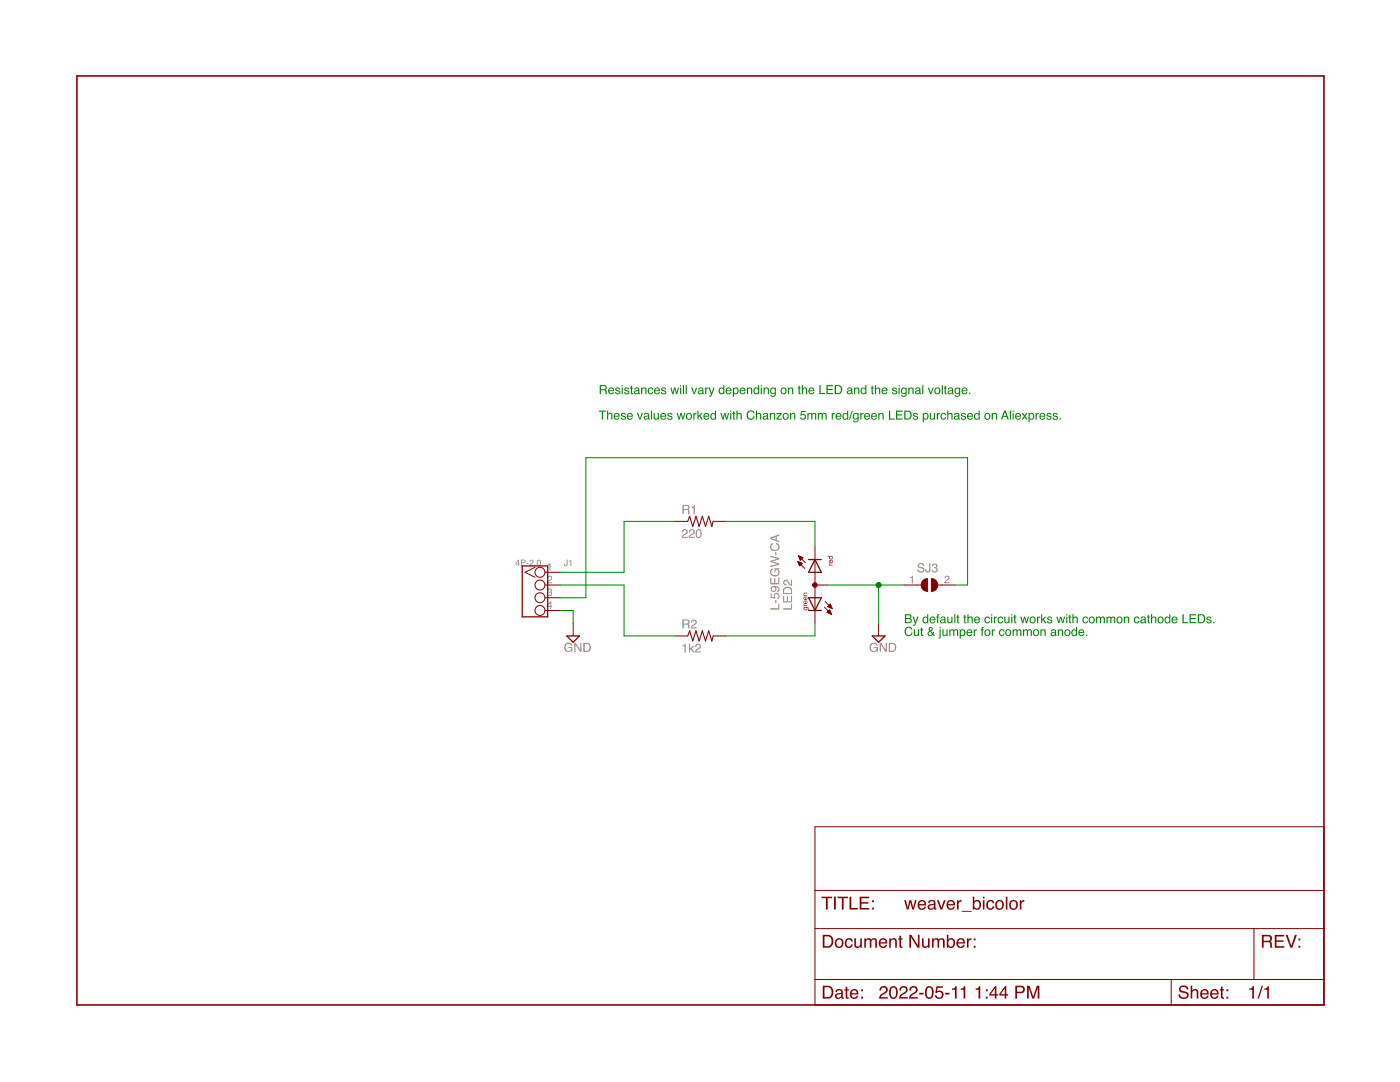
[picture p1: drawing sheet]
<?xml version="1.0" encoding="utf-8"?>
<!DOCTYPE eagle SYSTEM "eagle.dtd">
<eagle version="7.4.0">
<drawing>
<settings>
<setting alwaysvectorfont="no"/>
<setting verticaltext="up"/>
</settings>
<grid distance="0.1" unitdist="inch" unit="inch" style="lines" multiple="1" display="no" altdistance="0.01" altunitdist="inch" altunit="inch"/>
<schematic xreflabel="%F%N/%S.%C%R" xrefpart="/%S.%C%R">
<libraries>
<library name="frames">
<symbols>
<symbol name="LETTER_L">
<frame x1="0" y1="0" x2="248.92" y2="185.42" columns="12" rows="17" layer="94" border-left="no" border-top="no" border-right="no" border-bottom="no"/>
</symbol>
<symbol name="DOCFIELD">
<wire x1="0" y1="0" x2="71.12" y2="0" width="0.1016" layer="94"/>
<wire x1="101.6" y1="15.24" x2="87.63" y2="15.24" width="0.1016" layer="94"/>
<wire x1="0" y1="0" x2="0" y2="5.08" width="0.1016" layer="94"/>
<wire x1="0" y1="5.08" x2="71.12" y2="5.08" width="0.1016" layer="94"/>
<wire x1="0" y1="5.08" x2="0" y2="15.24" width="0.1016" layer="94"/>
<wire x1="101.6" y1="15.24" x2="101.6" y2="5.08" width="0.1016" layer="94"/>
<wire x1="71.12" y1="5.08" x2="71.12" y2="0" width="0.1016" layer="94"/>
<wire x1="71.12" y1="5.08" x2="87.63" y2="5.08" width="0.1016" layer="94"/>
<wire x1="71.12" y1="0" x2="101.6" y2="0" width="0.1016" layer="94"/>
<wire x1="87.63" y1="15.24" x2="87.63" y2="5.08" width="0.1016" layer="94"/>
<wire x1="87.63" y1="15.24" x2="0" y2="15.24" width="0.1016" layer="94"/>
<wire x1="87.63" y1="5.08" x2="101.6" y2="5.08" width="0.1016" layer="94"/>
<wire x1="101.6" y1="5.08" x2="101.6" y2="0" width="0.1016" layer="94"/>
<wire x1="0" y1="15.24" x2="0" y2="22.86" width="0.1016" layer="94"/>
<wire x1="101.6" y1="35.56" x2="0" y2="35.56" width="0.1016" layer="94"/>
<wire x1="101.6" y1="35.56" x2="101.6" y2="22.86" width="0.1016" layer="94"/>
<wire x1="0" y1="22.86" x2="101.6" y2="22.86" width="0.1016" layer="94"/>
<wire x1="0" y1="22.86" x2="0" y2="35.56" width="0.1016" layer="94"/>
<wire x1="101.6" y1="22.86" x2="101.6" y2="15.24" width="0.1016" layer="94"/>
<text x="1.27" y="1.27" size="2.54" layer="94">Date:</text>
<text x="12.7" y="1.27" size="2.54" layer="94">&gt;LAST_DATE_TIME</text>
<text x="72.39" y="1.27" size="2.54" layer="94">Sheet:</text>
<text x="86.36" y="1.27" size="2.54" layer="94">&gt;SHEET</text>
<text x="88.9" y="11.43" size="2.54" layer="94">REV:</text>
<text x="1.27" y="19.05" size="2.54" layer="94">TITLE:</text>
<text x="1.27" y="11.43" size="2.54" layer="94">Document Number:</text>
<text x="17.78" y="19.05" size="2.54" layer="94">&gt;DRAWING_NAME</text>
</symbol>
</symbols>
<devicesets>
<deviceset name="LETTER_L" prefix="FRAME" uservalue="yes">
<gates>
<gate name="G$1" symbol="LETTER_L" x="0" y="0"/>
<gate name="G$2" symbol="DOCFIELD" x="147.32" y="0" addlevel="must"/>
</gates>
<devices>
<device name="">
<technologies>
<technology name=""/>
</technologies>
</device>
</devices>
</deviceset>
</devicesets>
</library>
<library name="resistor">
<symbols>
<symbol name="R-US">
<wire x1="-2.54" y1="0" x2="-2.159" y2="1.016" width="0.2032" layer="94"/>
<wire x1="-2.159" y1="1.016" x2="-1.524" y2="-1.016" width="0.2032" layer="94"/>
<wire x1="-1.524" y1="-1.016" x2="-0.889" y2="1.016" width="0.2032" layer="94"/>
<wire x1="-0.889" y1="1.016" x2="-0.254" y2="-1.016" width="0.2032" layer="94"/>
<wire x1="-0.254" y1="-1.016" x2="0.381" y2="1.016" width="0.2032" layer="94"/>
<wire x1="0.381" y1="1.016" x2="1.016" y2="-1.016" width="0.2032" layer="94"/>
<wire x1="1.016" y1="-1.016" x2="1.651" y2="1.016" width="0.2032" layer="94"/>
<wire x1="1.651" y1="1.016" x2="2.286" y2="-1.016" width="0.2032" layer="94"/>
<wire x1="2.286" y1="-1.016" x2="2.54" y2="0" width="0.2032" layer="94"/>
<text x="-3.81" y="1.4986" size="1.778" layer="95">&gt;NAME</text>
<text x="-3.81" y="-3.302" size="1.778" layer="96">&gt;VALUE</text>
<pin name="2" x="5.08" y="0" visible="off" length="short" direction="pas" swaplevel="1" rot="R180"/>
<pin name="1" x="-5.08" y="0" visible="off" length="short" direction="pas" swaplevel="1"/>
</symbol>
</symbols>
<devicesets>
<deviceset name="R-US_" prefix="R" uservalue="yes">
<gates>
<gate name="G$1" symbol="R-US" x="0" y="0"/>
</gates>
<devices>
<device name="R0402" package="R0402">
<connects>
<connect gate="G$1" pin="1" pad="1"/>
<connect gate="G$1" pin="2" pad="2"/>
</connects>
<technologies>
<technology name=""/>
</technologies>
</device>
<device name="R0603" package="R0603">
<connects>
<connect gate="G$1" pin="1" pad="1"/>
<connect gate="G$1" pin="2" pad="2"/>
</connects>
<technologies>
<technology name=""/>
</technologies>
</device>
<device name="R0805" package="R0805">
<connects>
<connect gate="G$1" pin="1" pad="1"/>
<connect gate="G$1" pin="2" pad="2"/>
</connects>
<technologies>
<technology name=""/>
</technologies>
</device>
<device name="R0805W" package="R0805W">
<connects>
<connect gate="G$1" pin="1" pad="1"/>
<connect gate="G$1" pin="2" pad="2"/>
</connects>
<technologies>
<technology name=""/>
</technologies>
</device>
<device name="R1206" package="R1206">
<connects>
<connect gate="G$1" pin="1" pad="1"/>
<connect gate="G$1" pin="2" pad="2"/>
</connects>
<technologies>
<technology name=""/>
</technologies>
</device>
<device name="R1206W" package="R1206W">
<connects>
<connect gate="G$1" pin="1" pad="1"/>
<connect gate="G$1" pin="2" pad="2"/>
</connects>
<technologies>
<technology name=""/>
</technologies>
</device>
<device name="R1210" package="R1210">
<connects>
<connect gate="G$1" pin="1" pad="1"/>
<connect gate="G$1" pin="2" pad="2"/>
</connects>
<technologies>
<technology name=""/>
</technologies>
</device>
<device name="R1210W" package="R1210W">
<connects>
<connect gate="G$1" pin="1" pad="1"/>
<connect gate="G$1" pin="2" pad="2"/>
</connects>
<technologies>
<technology name=""/>
</technologies>
</device>
<device name="R2010" package="R2010">
<connects>
<connect gate="G$1" pin="1" pad="1"/>
<connect gate="G$1" pin="2" pad="2"/>
</connects>
<technologies>
<technology name=""/>
</technologies>
</device>
<device name="R2010W" package="R2010W">
<connects>
<connect gate="G$1" pin="1" pad="1"/>
<connect gate="G$1" pin="2" pad="2"/>
</connects>
<technologies>
<technology name=""/>
</technologies>
</device>
<device name="R2012" package="R2012">
<connects>
<connect gate="G$1" pin="1" pad="1"/>
<connect gate="G$1" pin="2" pad="2"/>
</connects>
<technologies>
<technology name=""/>
</technologies>
</device>
<device name="R2012W" package="R2012W">
<connects>
<connect gate="G$1" pin="1" pad="1"/>
<connect gate="G$1" pin="2" pad="2"/>
</connects>
<technologies>
<technology name=""/>
</technologies>
</device>
<device name="R2512" package="R2512">
<connects>
<connect gate="G$1" pin="1" pad="1"/>
<connect gate="G$1" pin="2" pad="2"/>
</connects>
<technologies>
<technology name=""/>
</technologies>
</device>
<device name="R2512W" package="R2512W">
<connects>
<connect gate="G$1" pin="1" pad="1"/>
<connect gate="G$1" pin="2" pad="2"/>
</connects>
<technologies>
<technology name=""/>
</technologies>
</device>
<device name="R3216" package="R3216">
<connects>
<connect gate="G$1" pin="1" pad="1"/>
<connect gate="G$1" pin="2" pad="2"/>
</connects>
<technologies>
<technology name=""/>
</technologies>
</device>
<device name="R3216W" package="R3216W">
<connects>
<connect gate="G$1" pin="1" pad="1"/>
<connect gate="G$1" pin="2" pad="2"/>
</connects>
<technologies>
<technology name=""/>
</technologies>
</device>
<device name="R3225" package="R3225">
<connects>
<connect gate="G$1" pin="1" pad="1"/>
<connect gate="G$1" pin="2" pad="2"/>
</connects>
<technologies>
<technology name=""/>
</technologies>
</device>
<device name="R3225W" package="R3225W">
<connects>
<connect gate="G$1" pin="1" pad="1"/>
<connect gate="G$1" pin="2" pad="2"/>
</connects>
<technologies>
<technology name=""/>
</technologies>
</device>
<device name="R5025" package="R5025">
<connects>
<connect gate="G$1" pin="1" pad="1"/>
<connect gate="G$1" pin="2" pad="2"/>
</connects>
<technologies>
<technology name=""/>
</technologies>
</device>
<device name="R5025W" package="R5025W">
<connects>
<connect gate="G$1" pin="1" pad="1"/>
<connect gate="G$1" pin="2" pad="2"/>
</connects>
<technologies>
<technology name=""/>
</technologies>
</device>
<device name="R6332" package="R6332">
<connects>
<connect gate="G$1" pin="1" pad="1"/>
<connect gate="G$1" pin="2" pad="2"/>
</connects>
<technologies>
<technology name=""/>
</technologies>
</device>
<device name="R6332W" package="R6332W">
<connects>
<connect gate="G$1" pin="1" pad="1"/>
<connect gate="G$1" pin="2" pad="2"/>
</connects>
<technologies>
<technology name=""/>
</technologies>
</device>
<device name="M0805" package="M0805">
<connects>
<connect gate="G$1" pin="1" pad="1"/>
<connect gate="G$1" pin="2" pad="2"/>
</connects>
<technologies>
<technology name=""/>
</technologies>
</device>
<device name="M1206" package="M1206">
<connects>
<connect gate="G$1" pin="1" pad="1"/>
<connect gate="G$1" pin="2" pad="2"/>
</connects>
<technologies>
<technology name=""/>
</technologies>
</device>
<device name="M1406" package="M1406">
<connects>
<connect gate="G$1" pin="1" pad="1"/>
<connect gate="G$1" pin="2" pad="2"/>
</connects>
<technologies>
<technology name=""/>
</technologies>
</device>
<device name="M2012" package="M2012">
<connects>
<connect gate="G$1" pin="1" pad="1"/>
<connect gate="G$1" pin="2" pad="2"/>
</connects>
<technologies>
<technology name=""/>
</technologies>
</device>
<device name="M2309" package="M2309">
<connects>
<connect gate="G$1" pin="1" pad="1"/>
<connect gate="G$1" pin="2" pad="2"/>
</connects>
<technologies>
<technology name=""/>
</technologies>
</device>
<device name="M3216" package="M3216">
<connects>
<connect gate="G$1" pin="1" pad="1"/>
<connect gate="G$1" pin="2" pad="2"/>
</connects>
<technologies>
<technology name=""/>
</technologies>
</device>
<device name="M3516" package="M3516">
<connects>
<connect gate="G$1" pin="1" pad="1"/>
<connect gate="G$1" pin="2" pad="2"/>
</connects>
<technologies>
<technology name=""/>
</technologies>
</device>
<device name="M5923" package="M5923">
<connects>
<connect gate="G$1" pin="1" pad="1"/>
<connect gate="G$1" pin="2" pad="2"/>
</connects>
<technologies>
<technology name=""/>
</technologies>
</device>
<device name="0204/5" package="0204/5">
<connects>
<connect gate="G$1" pin="1" pad="1"/>
<connect gate="G$1" pin="2" pad="2"/>
</connects>
<technologies>
<technology name=""/>
</technologies>
</device>
<device name="0204/7" package="0204/7">
<connects>
<connect gate="G$1" pin="1" pad="1"/>
<connect gate="G$1" pin="2" pad="2"/>
</connects>
<technologies>
<technology name=""/>
</technologies>
</device>
<device name="0207/10" package="0207/10">
<connects>
<connect gate="G$1" pin="1" pad="1"/>
<connect gate="G$1" pin="2" pad="2"/>
</connects>
<technologies>
<technology name=""/>
</technologies>
</device>
<device name="0207/12" package="0207/12">
<connects>
<connect gate="G$1" pin="1" pad="1"/>
<connect gate="G$1" pin="2" pad="2"/>
</connects>
<technologies>
<technology name=""/>
</technologies>
</device>
<device name="0207/15" package="0207/15">
<connects>
<connect gate="G$1" pin="1" pad="1"/>
<connect gate="G$1" pin="2" pad="2"/>
</connects>
<technologies>
<technology name=""/>
</technologies>
</device>
<device name="0207/2V" package="0207/2V">
<connects>
<connect gate="G$1" pin="1" pad="1"/>
<connect gate="G$1" pin="2" pad="2"/>
</connects>
<technologies>
<technology name=""/>
</technologies>
</device>
<device name="0207/5V" package="0207/5V">
<connects>
<connect gate="G$1" pin="1" pad="1"/>
<connect gate="G$1" pin="2" pad="2"/>
</connects>
<technologies>
<technology name=""/>
</technologies>
</device>
<device name="0207/7" package="0207/7">
<connects>
<connect gate="G$1" pin="1" pad="1"/>
<connect gate="G$1" pin="2" pad="2"/>
</connects>
<technologies>
<technology name=""/>
</technologies>
</device>
<device name="0309/10" package="0309/10">
<connects>
<connect gate="G$1" pin="1" pad="1"/>
<connect gate="G$1" pin="2" pad="2"/>
</connects>
<technologies>
<technology name=""/>
</technologies>
</device>
<device name="0309/12" package="0309/12">
<connects>
<connect gate="G$1" pin="1" pad="1"/>
<connect gate="G$1" pin="2" pad="2"/>
</connects>
<technologies>
<technology name=""/>
</technologies>
</device>
<device name="0411/12" package="0411/12">
<connects>
<connect gate="G$1" pin="1" pad="1"/>
<connect gate="G$1" pin="2" pad="2"/>
</connects>
<technologies>
<technology name=""/>
</technologies>
</device>
<device name="0411/15" package="0411/15">
<connects>
<connect gate="G$1" pin="1" pad="1"/>
<connect gate="G$1" pin="2" pad="2"/>
</connects>
<technologies>
<technology name=""/>
</technologies>
</device>
<device name="0411/3V" package="0411V">
<connects>
<connect gate="G$1" pin="1" pad="1"/>
<connect gate="G$1" pin="2" pad="2"/>
</connects>
<technologies>
<technology name=""/>
</technologies>
</device>
<device name="0414/15" package="0414/15">
<connects>
<connect gate="G$1" pin="1" pad="1"/>
<connect gate="G$1" pin="2" pad="2"/>
</connects>
<technologies>
<technology name=""/>
</technologies>
</device>
<device name="0414/5V" package="0414V">
<connects>
<connect gate="G$1" pin="1" pad="1"/>
<connect gate="G$1" pin="2" pad="2"/>
</connects>
<technologies>
<technology name=""/>
</technologies>
</device>
<device name="0617/17" package="0617/17">
<connects>
<connect gate="G$1" pin="1" pad="1"/>
<connect gate="G$1" pin="2" pad="2"/>
</connects>
<technologies>
<technology name=""/>
</technologies>
</device>
<device name="0617/22" package="0617/22">
<connects>
<connect gate="G$1" pin="1" pad="1"/>
<connect gate="G$1" pin="2" pad="2"/>
</connects>
<technologies>
<technology name=""/>
</technologies>
</device>
<device name="0617/5V" package="0617V">
<connects>
<connect gate="G$1" pin="1" pad="1"/>
<connect gate="G$1" pin="2" pad="2"/>
</connects>
<technologies>
<technology name=""/>
</technologies>
</device>
<device name="0922/22" package="0922/22">
<connects>
<connect gate="G$1" pin="1" pad="1"/>
<connect gate="G$1" pin="2" pad="2"/>
</connects>
<technologies>
<technology name=""/>
</technologies>
</device>
<device name="0613/5V" package="P0613V">
<connects>
<connect gate="G$1" pin="1" pad="1"/>
<connect gate="G$1" pin="2" pad="2"/>
</connects>
<technologies>
<technology name=""/>
</technologies>
</device>
<device name="0613/15" package="P0613/15">
<connects>
<connect gate="G$1" pin="1" pad="1"/>
<connect gate="G$1" pin="2" pad="2"/>
</connects>
<technologies>
<technology name=""/>
</technologies>
</device>
<device name="0817/22" package="P0817/22">
<connects>
<connect gate="G$1" pin="1" pad="1"/>
<connect gate="G$1" pin="2" pad="2"/>
</connects>
<technologies>
<technology name=""/>
</technologies>
</device>
<device name="0817/7V" package="P0817V">
<connects>
<connect gate="G$1" pin="1" pad="1"/>
<connect gate="G$1" pin="2" pad="2"/>
</connects>
<technologies>
<technology name=""/>
</technologies>
</device>
<device name="V234/12" package="V234/12">
<connects>
<connect gate="G$1" pin="1" pad="1"/>
<connect gate="G$1" pin="2" pad="2"/>
</connects>
<technologies>
<technology name=""/>
</technologies>
</device>
<device name="V235/17" package="V235/17">
<connects>
<connect gate="G$1" pin="1" pad="1"/>
<connect gate="G$1" pin="2" pad="2"/>
</connects>
<technologies>
<technology name=""/>
</technologies>
</device>
<device name="V526-0" package="V526-0">
<connects>
<connect gate="G$1" pin="1" pad="1"/>
<connect gate="G$1" pin="2" pad="2"/>
</connects>
<technologies>
<technology name=""/>
</technologies>
</device>
<device name="MELF0102AX" package="MINI_MELF-0102AX">
<connects>
<connect gate="G$1" pin="1" pad="1"/>
<connect gate="G$1" pin="2" pad="2"/>
</connects>
<technologies>
<technology name=""/>
</technologies>
</device>
<device name="0922V" package="0922V">
<connects>
<connect gate="G$1" pin="1" pad="1"/>
<connect gate="G$1" pin="2" pad="2"/>
</connects>
<technologies>
<technology name=""/>
</technologies>
</device>
<device name="MELF0102R" package="MINI_MELF-0102R">
<connects>
<connect gate="G$1" pin="1" pad="1"/>
<connect gate="G$1" pin="2" pad="2"/>
</connects>
<technologies>
<technology name=""/>
</technologies>
</device>
<device name="MELF0102W" package="MINI_MELF-0102W">
<connects>
<connect gate="G$1" pin="1" pad="1"/>
<connect gate="G$1" pin="2" pad="2"/>
</connects>
<technologies>
<technology name=""/>
</technologies>
</device>
<device name="MELF0204R" package="MINI_MELF-0204R">
<connects>
<connect gate="G$1" pin="1" pad="1"/>
<connect gate="G$1" pin="2" pad="2"/>
</connects>
<technologies>
<technology name=""/>
</technologies>
</device>
<device name="MELF0204W" package="MINI_MELF-0204W">
<connects>
<connect gate="G$1" pin="1" pad="1"/>
<connect gate="G$1" pin="2" pad="2"/>
</connects>
<technologies>
<technology name=""/>
</technologies>
</device>
<device name="MELF0207R" package="MINI_MELF-0207R">
<connects>
<connect gate="G$1" pin="1" pad="1"/>
<connect gate="G$1" pin="2" pad="2"/>
</connects>
<technologies>
<technology name=""/>
</technologies>
</device>
<device name="MELF0207W" package="MINI_MELF-0207W">
<connects>
<connect gate="G$1" pin="1" pad="1"/>
<connect gate="G$1" pin="2" pad="2"/>
</connects>
<technologies>
<technology name=""/>
</technologies>
</device>
<device name="RDH/15" package="RDH/15">
<connects>
<connect gate="G$1" pin="1" pad="1"/>
<connect gate="G$1" pin="2" pad="2"/>
</connects>
<technologies>
<technology name=""/>
</technologies>
</device>
<device name="0204/2V" package="0204V">
<connects>
<connect gate="G$1" pin="1" pad="1"/>
<connect gate="G$1" pin="2" pad="2"/>
</connects>
<technologies>
<technology name=""/>
</technologies>
</device>
<device name="0309/V" package="0309V">
<connects>
<connect gate="G$1" pin="1" pad="1"/>
<connect gate="G$1" pin="2" pad="2"/>
</connects>
<technologies>
<technology name=""/>
</technologies>
</device>
<device name="R0201" package="R0201">
<connects>
<connect gate="G$1" pin="1" pad="1"/>
<connect gate="G$1" pin="2" pad="2"/>
</connects>
<technologies>
<technology name=""/>
</technologies>
</device>
<device name="VMTA55" package="VMTA55">
<connects>
<connect gate="G$1" pin="1" pad="1"/>
<connect gate="G$1" pin="2" pad="2"/>
</connects>
<technologies>
<technology name=""/>
</technologies>
</device>
<device name="VMTB60" package="VMTB60">
<connects>
<connect gate="G$1" pin="1" pad="1"/>
<connect gate="G$1" pin="2" pad="2"/>
</connects>
<technologies>
<technology name=""/>
</technologies>
</device>
<device name="VTA52" package="VTA52">
<connects>
<connect gate="G$1" pin="1" pad="1"/>
<connect gate="G$1" pin="2" pad="2"/>
</connects>
<technologies>
<technology name=""/>
</technologies>
</device>
<device name="VTA53" package="VTA53">
<connects>
<connect gate="G$1" pin="1" pad="1"/>
<connect gate="G$1" pin="2" pad="2"/>
</connects>
<technologies>
<technology name=""/>
</technologies>
</device>
<device name="VTA54" package="VTA54">
<connects>
<connect gate="G$1" pin="1" pad="1"/>
<connect gate="G$1" pin="2" pad="2"/>
</connects>
<technologies>
<technology name=""/>
</technologies>
</device>
<device name="VTA55" package="VTA55">
<connects>
<connect gate="G$1" pin="1" pad="1"/>
<connect gate="G$1" pin="2" pad="2"/>
</connects>
<technologies>
<technology name=""/>
</technologies>
</device>
<device name="VTA56" package="VTA56">
<connects>
<connect gate="G$1" pin="1" pad="1"/>
<connect gate="G$1" pin="2" pad="2"/>
</connects>
<technologies>
<technology name=""/>
</technologies>
</device>
<device name="R4527" package="R4527">
<connects>
<connect gate="G$1" pin="1" pad="1"/>
<connect gate="G$1" pin="2" pad="2"/>
</connects>
<technologies>
<technology name=""/>
</technologies>
</device>
<device name="WSC0001" package="WSC0001">
<connects>
<connect gate="G$1" pin="1" pad="1"/>
<connect gate="G$1" pin="2" pad="2"/>
</connects>
<technologies>
<technology name=""/>
</technologies>
</device>
<device name="WSC0002" package="WSC0002">
<connects>
<connect gate="G$1" pin="1" pad="1"/>
<connect gate="G$1" pin="2" pad="2"/>
</connects>
<technologies>
<technology name=""/>
</technologies>
</device>
<device name="WSC01/2" package="WSC01/2">
<connects>
<connect gate="G$1" pin="1" pad="1"/>
<connect gate="G$1" pin="2" pad="2"/>
</connects>
<technologies>
<technology name=""/>
</technologies>
</device>
<device name="WSC2515" package="WSC2515">
<connects>
<connect gate="G$1" pin="1" pad="1"/>
<connect gate="G$1" pin="2" pad="2"/>
</connects>
<technologies>
<technology name=""/>
</technologies>
</device>
<device name="WSC4527" package="WSC4527">
<connects>
<connect gate="G$1" pin="1" pad="1"/>
<connect gate="G$1" pin="2" pad="2"/>
</connects>
<technologies>
<technology name=""/>
</technologies>
</device>
<device name="WSC6927" package="WSC6927">
<connects>
<connect gate="G$1" pin="1" pad="1"/>
<connect gate="G$1" pin="2" pad="2"/>
</connects>
<technologies>
<technology name=""/>
</technologies>
</device>
<device name="R1218" package="R1218">
<connects>
<connect gate="G$1" pin="1" pad="1"/>
<connect gate="G$1" pin="2" pad="2"/>
</connects>
<technologies>
<technology name=""/>
</technologies>
</device>
<device name="1812X7R" package="1812X7R">
<connects>
<connect gate="G$1" pin="1" pad="1"/>
<connect gate="G$1" pin="2" pad="2"/>
</connects>
<technologies>
<technology name=""/>
</technologies>
</device>
<device name="01005" package="R01005">
<connects>
<connect gate="G$1" pin="1" pad="1"/>
<connect gate="G$1" pin="2" pad="2"/>
</connects>
<technologies>
<technology name=""/>
</technologies>
</device>
</devices>
</deviceset>
</devicesets>
</library>
<library name="jumper">
<symbols>
<symbol name="SJ">
<wire x1="0.381" y1="0.635" x2="0.381" y2="-0.635" width="1.27" layer="94" curve="-180" cap="flat"/>
<wire x1="-0.381" y1="-0.635" x2="-0.381" y2="0.635" width="1.27" layer="94" curve="-180" cap="flat"/>
<wire x1="2.54" y1="0" x2="1.651" y2="0" width="0.1524" layer="94"/>
<wire x1="-2.54" y1="0" x2="-1.651" y2="0" width="0.1524" layer="94"/>
<text x="-2.54" y="2.54" size="1.778" layer="95">&gt;NAME</text>
<text x="-2.54" y="-3.81" size="1.778" layer="96">&gt;VALUE</text>
<pin name="2" x="5.08" y="0" visible="pad" length="short" direction="pas" swaplevel="1" rot="R180"/>
<pin name="1" x="-5.08" y="0" visible="pad" length="short" direction="pas" swaplevel="1"/>
</symbol>
</symbols>
<devicesets>
<deviceset name="SJ" prefix="SJ" uservalue="yes">
<gates>
<gate name="1" symbol="SJ" x="0" y="0"/>
</gates>
<devices>
<device name="" package="SJ">
<connects>
<connect gate="1" pin="1" pad="1"/>
<connect gate="1" pin="2" pad="2"/>
</connects>
<technologies>
<technology name=""/>
</technologies>
</device>
<device name="W" package="SJW">
<connects>
<connect gate="1" pin="1" pad="1"/>
<connect gate="1" pin="2" pad="2"/>
</connects>
<technologies>
<technology name=""/>
</technologies>
</device>
</devices>
</deviceset>
</devicesets>
</library>
<library name="led">
<symbols>
<symbol name="DUOLED-RG-A">
<wire x1="0" y1="-5.08" x2="0" y2="-2.54" width="0.1524" layer="94"/>
<wire x1="0" y1="5.08" x2="0" y2="-2.54" width="0.1524" layer="94"/>
<wire x1="0" y1="-5.08" x2="-1.27" y2="-2.54" width="0.254" layer="94"/>
<wire x1="1.27" y1="-2.54" x2="0" y2="-5.08" width="0.254" layer="94"/>
<wire x1="0" y1="-2.54" x2="-1.27" y2="-2.54" width="0.254" layer="94"/>
<wire x1="1.27" y1="-2.54" x2="0" y2="-2.54" width="0.254" layer="94"/>
<wire x1="0" y1="-5.08" x2="-1.27" y2="-5.08" width="0.254" layer="94"/>
<wire x1="1.27" y1="-5.08" x2="0" y2="-5.08" width="0.254" layer="94"/>
<wire x1="-2.032" y1="-3.302" x2="-3.429" y2="-4.699" width="0.1524" layer="94"/>
<wire x1="-1.905" y1="-4.445" x2="-3.302" y2="-5.842" width="0.1524" layer="94"/>
<wire x1="-1.27" y1="5.08" x2="0" y2="5.08" width="0.254" layer="94"/>
<wire x1="0" y1="5.08" x2="1.27" y2="5.08" width="0.254" layer="94"/>
<wire x1="-1.27" y1="2.54" x2="0" y2="5.08" width="0.254" layer="94"/>
<wire x1="-1.27" y1="2.54" x2="1.27" y2="2.54" width="0.254" layer="94"/>
<wire x1="0" y1="5.08" x2="1.27" y2="2.54" width="0.254" layer="94"/>
<wire x1="2.032" y1="3.302" x2="3.429" y2="4.699" width="0.1524" layer="94"/>
<wire x1="1.905" y1="4.445" x2="3.302" y2="5.842" width="0.1524" layer="94"/>
<circle x="0" y="0" radius="0.254" width="0.4064" layer="94"/>
<text x="6.35" y="-5.08" size="1.778" layer="95" rot="R90">&gt;NAME</text>
<text x="8.89" y="-5.08" size="1.778" layer="96" rot="R90">&gt;VALUE</text>
<text x="-2.54" y="3.81" size="1.016" layer="94" ratio="10" rot="R90">red</text>
<text x="2.54" y="-5.08" size="1.016" layer="94" ratio="10" rot="R90">green</text>
<pin name="A" x="-2.54" y="0" visible="off" length="short" direction="pas"/>
<pin name="CR" x="0" y="7.62" visible="off" length="short" direction="pas" rot="R270"/>
<pin name="CG" x="0" y="-7.62" visible="off" length="short" direction="pas" rot="R90"/>
<polygon width="0.1524" layer="94">
<vertex x="-3.429" y="-4.699"/>
<vertex x="-3.048" y="-3.81"/>
<vertex x="-2.54" y="-4.318"/>
</polygon>
<polygon width="0.1524" layer="94">
<vertex x="-3.302" y="-5.842"/>
<vertex x="-2.921" y="-4.953"/>
<vertex x="-2.413" y="-5.461"/>
</polygon>
<polygon width="0.1524" layer="94">
<vertex x="2.413" y="5.461"/>
<vertex x="3.302" y="5.842"/>
<vertex x="2.921" y="4.953"/>
</polygon>
<polygon width="0.1524" layer="94">
<vertex x="2.54" y="4.318"/>
<vertex x="3.429" y="4.699"/>
<vertex x="3.048" y="3.81"/>
</polygon>
</symbol>
</symbols>
<devicesets>
<deviceset name="L-59EGW-CA" prefix="LED">
<gates>
<gate name="G$1" symbol="DUOLED-RG-A" x="0" y="0"/>
</gates>
<devices>
<device name="" package="L-59EGW-CA">
<connects>
<connect gate="G$1" pin="A" pad="2"/>
<connect gate="G$1" pin="CG" pad="3"/>
<connect gate="G$1" pin="CR" pad="1"/>
</connects>
<technologies>
<technology name=""/>
</technologies>
</device>
</devices>
</deviceset>
</devicesets>
</library>
<library name="supply2">
<symbols>
<symbol name="GND">
<wire x1="-1.27" y1="0" x2="1.27" y2="0" width="0.254" layer="94"/>
<wire x1="1.27" y1="0" x2="0" y2="-1.27" width="0.254" layer="94"/>
<wire x1="0" y1="-1.27" x2="-1.27" y2="0" width="0.254" layer="94"/>
<text x="-1.905" y="-3.175" size="1.778" layer="96">&gt;VALUE</text>
<pin name="GND" x="0" y="2.54" visible="off" length="short" direction="sup" rot="R270"/>
</symbol>
</symbols>
<devicesets>
<deviceset name="GND" prefix="SUPPLY">
<gates>
<gate name="GND" symbol="GND" x="0" y="0"/>
</gates>
<devices>
<device name="">
<technologies>
<technology name=""/>
</technologies>
</device>
</devices>
</deviceset>
</devicesets>
</library>
<library name="NanoPlaygroundFace">
<symbols>
<symbol name="GROVE-CONNECTOR-DIP">
<wire x1="-1.27" y1="6.35" x2="3.81" y2="6.35" width="0.254" layer="94"/>
<wire x1="3.81" y1="6.35" x2="3.81" y2="-3.81" width="0.254" layer="94"/>
<wire x1="3.81" y1="-3.81" x2="-1.27" y2="-3.81" width="0.254" layer="94"/>
<wire x1="-1.27" y1="-3.81" x2="-1.27" y2="6.35" width="0.254" layer="94"/>
<pin name="1" x="-3.81" y="5.08" visible="pad" length="middle" function="dotclk"/>
<pin name="2" x="-3.81" y="2.54" visible="pad" length="middle" function="dot"/>
<pin name="3" x="-3.81" y="0" visible="pad" length="middle" function="dot"/>
<pin name="4" x="-3.81" y="-2.54" visible="pad" length="middle" function="dot"/>
<text x="-6.35" y="6.35" size="1.27" layer="95" ratio="10">&gt;name</text>
<text x="0" y="6.35" size="1.27" layer="96" ratio="10">&gt;value</text>
</symbol>
</symbols>
<devicesets>
<deviceset name="GROVE-CONNECTOR-DIP(4P-2.0)" prefix="J" uservalue="yes">
<gates>
<gate name="G$1" symbol="GROVE-CONNECTOR-DIP" x="0" y="0"/>
</gates>
<devices>
<device name="" package="HW4-2.0">
<connects>
<connect gate="G$1" pin="1" pad="1"/>
<connect gate="G$1" pin="2" pad="2"/>
<connect gate="G$1" pin="3" pad="3"/>
<connect gate="G$1" pin="4" pad="4"/>
</connects>
<technologies>
<technology name="">
<attribute name="VALUE" value="4P-2.0" constant="no"/>
</technology>
</technologies>
</device>
</devices>
</deviceset>
</devicesets>
</library>
</libraries>
<attributes>
</attributes>
<variantdefs>
</variantdefs>
<classes>
<class number="0" name="default" width="0.3048" drill="0.508">
<clearance class="0" value="0.254"/>
</class>
</classes>
<parts>
<part name="FRAME1" library="frames" deviceset="LETTER_L" device=""/>
<part name="R1" library="resistor" deviceset="R-US_" device="R0805" value="220"/>
<part name="LED2" library="led" deviceset="L-59EGW-CA" device=""/>
<part name="R2" library="resistor" deviceset="R-US_" device="R0805" value="1k2"/>
<part name="SJ3" library="jumper" deviceset="SJ" device=""/>
<part name="SUPPLY1" library="supply2" deviceset="GND" device=""/>
<part name="J1" library="NanoPlaygroundFace" deviceset="GROVE-CONNECTOR-DIP(4P-2.0)" device="" value="4P-2.0"/>
<part name="SUPPLY2" library="supply2" deviceset="GND" device=""/>
</parts>
<sheets>
<sheet>
<plain>
<text x="165.1" y="76.2" size="1.778" layer="91">By default the circuit works with common cathode LEDs. </text>
<text x="104.14" y="121.92" size="1.778" layer="91">Resistances will vary depending on the LED and the signal voltage. </text>
<text x="104.14" y="116.84" size="1.778" layer="91">These values worked with Chanzon 5mm red/green LEDs purchased on Aliexpress.</text>
<text x="165.1" y="73.66" size="1.778" layer="91">Cut &amp; jumper for common anode.</text>
</plain>
<instances>
<instance part="FRAME1" gate="G$1" x="0" y="0"/>
<instance part="FRAME1" gate="G$2" x="147.32" y="0"/>
<instance part="R1" gate="G$1" x="124.46" y="96.52"/>
<instance part="LED2" gate="G$1" x="147.32" y="83.82" rot="MR0"/>
<instance part="R2" gate="G$1" x="124.46" y="73.66"/>
<instance part="SJ3" gate="1" x="170.18" y="83.82"/>
<instance part="SUPPLY1" gate="GND" x="160.02" y="73.66"/>
<instance part="J1" gate="G$1" x="92.71" y="81.28" rot="MR0"/>
<instance part="SUPPLY2" gate="GND" x="99.06" y="73.66"/>
</instances>
<busses>
</busses>
<nets>
<net name="N$1" class="0">
<segment>
<pinref part="R1" gate="G$1" pin="2"/>
<wire x1="129.54" y1="96.52" x2="147.32" y2="96.52" width="0.1524" layer="91"/>
<pinref part="LED2" gate="G$1" pin="CR"/>
<wire x1="147.32" y1="96.52" x2="147.32" y2="91.44" width="0.1524" layer="91"/>
</segment>
</net>
<net name="N$3" class="0">
<segment>
<pinref part="R1" gate="G$1" pin="1"/>
<wire x1="119.38" y1="96.52" x2="109.22" y2="96.52" width="0.1524" layer="91"/>
<pinref part="J1" gate="G$1" pin="1"/>
<wire x1="96.52" y1="86.36" x2="109.22" y2="86.36" width="0.1524" layer="91"/>
<wire x1="109.22" y1="86.36" x2="109.22" y2="96.52" width="0.1524" layer="91"/>
</segment>
</net>
<net name="N$2" class="0">
<segment>
<pinref part="R2" gate="G$1" pin="2"/>
<wire x1="129.54" y1="73.66" x2="147.32" y2="73.66" width="0.1524" layer="91"/>
<pinref part="LED2" gate="G$1" pin="CG"/>
<wire x1="147.32" y1="76.2" x2="147.32" y2="73.66" width="0.1524" layer="91"/>
</segment>
</net>
<net name="N$4" class="0">
<segment>
<pinref part="R2" gate="G$1" pin="1"/>
<wire x1="119.38" y1="73.66" x2="109.22" y2="73.66" width="0.1524" layer="91"/>
<pinref part="J1" gate="G$1" pin="2"/>
<wire x1="96.52" y1="83.82" x2="109.22" y2="83.82" width="0.1524" layer="91"/>
<wire x1="109.22" y1="83.82" x2="109.22" y2="73.66" width="0.1524" layer="91"/>
</segment>
</net>
<net name="N$7" class="0">
<segment>
<pinref part="SJ3" gate="1" pin="2"/>
<wire x1="175.26" y1="83.82" x2="177.8" y2="83.82" width="0.1524" layer="91"/>
<pinref part="J1" gate="G$1" pin="3"/>
<wire x1="96.52" y1="81.28" x2="101.6" y2="81.28" width="0.1524" layer="91"/>
<wire x1="101.6" y1="81.28" x2="101.6" y2="109.22" width="0.1524" layer="91"/>
<wire x1="101.6" y1="109.22" x2="177.8" y2="109.22" width="0.1524" layer="91"/>
<wire x1="177.8" y1="109.22" x2="177.8" y2="83.82" width="0.1524" layer="91"/>
</segment>
</net>
<net name="GND" class="0">
<segment>
<pinref part="LED2" gate="G$1" pin="A"/>
<wire x1="149.86" y1="83.82" x2="160.02" y2="83.82" width="0.1524" layer="91"/>
<pinref part="SJ3" gate="1" pin="1"/>
<wire x1="165.1" y1="83.82" x2="160.02" y2="83.82" width="0.1524" layer="91"/>
<wire x1="160.02" y1="83.82" x2="160.02" y2="76.2" width="0.1524" layer="91"/>
<pinref part="SUPPLY1" gate="GND" pin="GND"/>
<junction x="160.02" y="83.82"/>
</segment>
<segment>
<pinref part="SUPPLY2" gate="GND" pin="GND"/>
<wire x1="96.52" y1="78.74" x2="99.06" y2="78.74" width="0.1524" layer="91"/>
<wire x1="99.06" y1="78.74" x2="99.06" y2="76.2" width="0.1524" layer="91"/>
<pinref part="J1" gate="G$1" pin="4"/>
</segment>
</net>
</nets>
</sheet>
</sheets>
</schematic>
</drawing>
</eagle>
